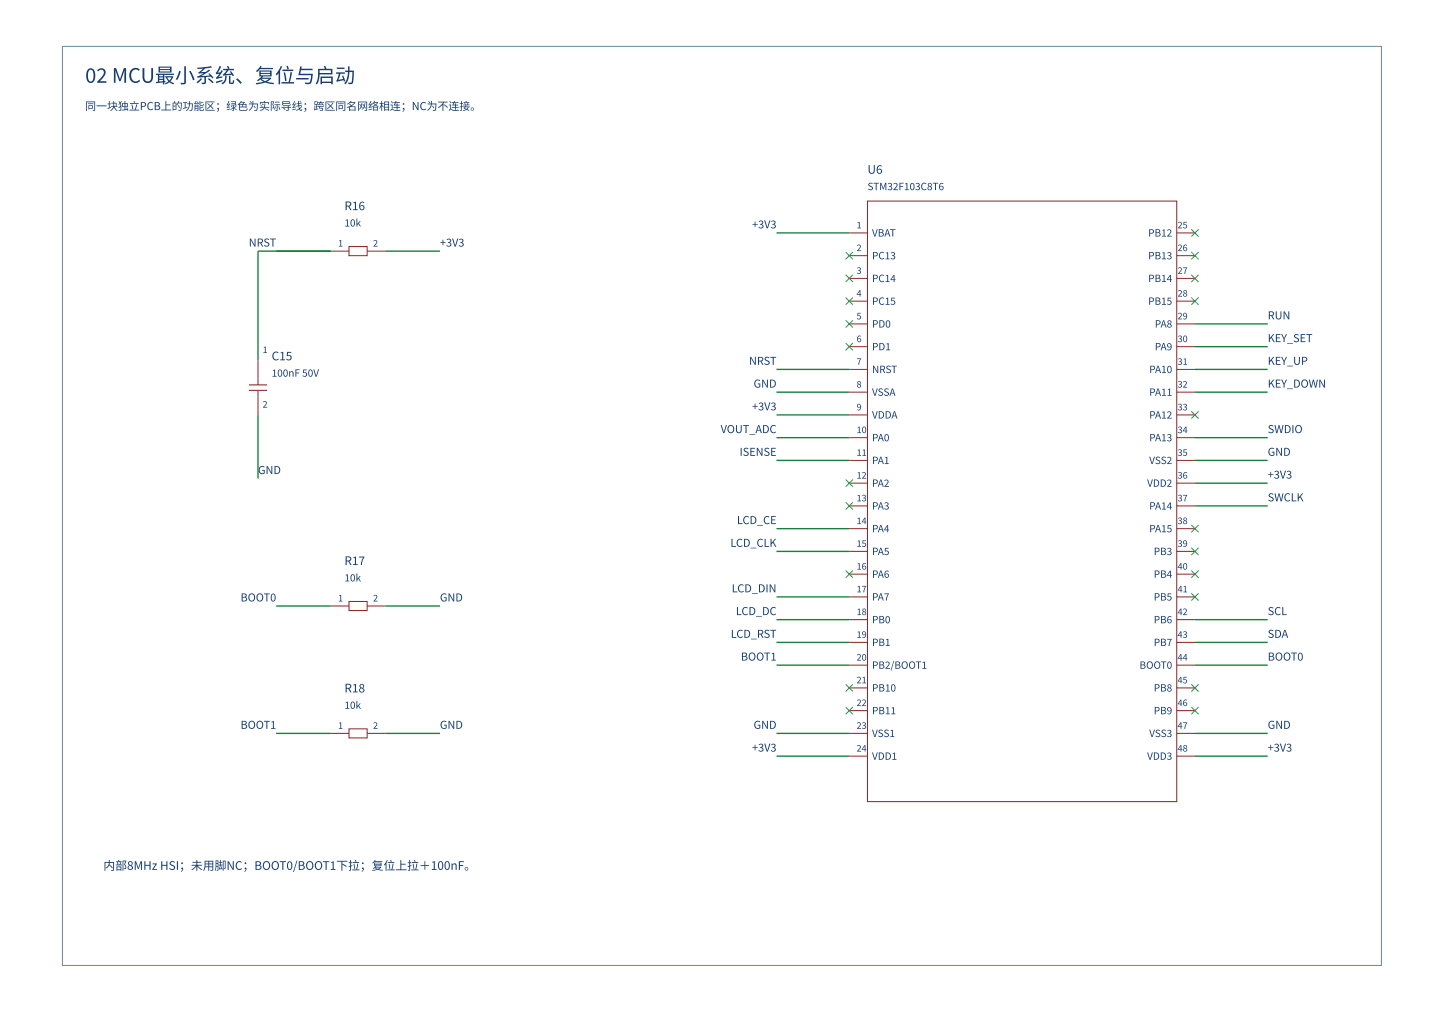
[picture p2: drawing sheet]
<svg xmlns="http://www.w3.org/2000/svg" width="420mm" height="297mm" viewBox="0 0 420 297" stroke-linecap="round" stroke-linejoin="round" font-family="sans-serif">
<path d="M18.2 13.5h383.8v267.3h-383.8z" fill="none" stroke="#6b879c" stroke-width=".29"/>
<g fill="none" stroke="#8b2323" stroke-width=".29">
<path d="M252.4 58.5h90v174.7h-90zM96.3 73.1h5.3M101.6 71.7h5.2v2.7h-5.2zM106.8 73.1h5.3M247.1 67.8h5.3M247.1 74.4h5.3M342.4 67.8h5.3M342.4 74.4h5.3M247.1 81h5.3M247.1 87.6h5.3M247.1 94.2h5.3M342.4 81h5.3"/>
<path d="M342.4 87.6h5.3M342.4 94.2h5.3M72.4 112h5.3M72.4 113.6h5.3M75.1 104.8v7.2M75.1 113.6v7.1M247.1 100.8h5.3M247.1 107.5h5.3M247.1 114.1h5.3M342.4 100.8h5.3M342.4 107.5h5.3M342.4 114.1h5.3"/>
<path d="M247.1 120.7h5.3M247.1 127.3h5.3M247.1 133.9h5.3M342.4 120.7h5.3M342.4 127.3h5.3M342.4 133.9h5.3M247.1 140.6h5.3M247.1 147.2h5.3M247.1 153.8h5.3M342.4 140.6h5.3M342.4 147.2h5.3M342.4 153.8h5.3"/>
<path d="M96.3 176.3h5.3M101.6 175h5.2v2.6h-5.2zM106.8 176.3h5.3M247.1 160.4h5.3M247.1 167h5.3M247.1 173.6h5.3M342.4 160.4h5.3M342.4 167h5.3M342.4 173.6h5.3M247.1 180.3h5.3M247.1 186.9h5.3M247.1 193.5h5.3"/>
<path d="M342.4 180.3h5.3M342.4 186.9h5.3M342.4 193.5h5.3M96.3 213.3h5.3M101.6 212h5.2v2.7h-5.2zM106.8 213.3h5.3M247.1 200.1h5.3M247.1 206.7h5.3M247.1 213.3h5.3M247.1 220h5.3M342.4 200.1h5.3M342.4 206.7h5.3"/>
<path d="M342.4 213.3h5.3M342.4 220h5.3"/>
</g>
<g fill="none" stroke="#3a3" stroke-width=".29">
<path d="M246.1 73.3l2.1 2.1M246.1 79.9l2.1 2.2M248.2 73.3l-2.1 2.1M248.2 79.9l-2.1 2.2M346.7 66.7l2.1 2.1M346.7 73.3l2.1 2.1M346.7 79.9l2.1 2.2M348.8 66.7l-2.1 2.1M348.8 73.3l-2.1 2.1M348.8 79.9l-2.1 2.2M246.1 86.6l2.1 2.1M246.1 93.2l2.1 2.1"/>
<path d="M246.1 99.8l2.1 2.1M248.2 86.6l-2.1 2.1M248.2 93.2l-2.1 2.1M248.2 99.8l-2.1 2.1M346.7 86.6l2.1 2.1M348.8 86.6l-2.1 2.1M346.7 119.6l2.1 2.2M348.8 119.6l-2.1 2.2M246.1 139.5l2.1 2.1M248.2 139.5l-2.1 2.1M246.1 146.1l2.1 2.1M248.2 146.1l-2.1 2.1"/>
<path d="M346.7 152.7l2.1 2.1M346.7 159.3l2.1 2.2M348.8 152.7l-2.1 2.1M348.8 159.3l-2.1 2.2M246.1 166l2.1 2.1M248.2 166l-2.1 2.1M346.7 166l2.1 2.1M346.7 172.6l2.1 2.1M348.8 166l-2.1 2.1M348.8 172.6l-2.1 2.1M246.1 199.1l2.1 2.1M248.2 199.1l-2.1 2.1"/>
<path d="M346.7 199.1l2.1 2.1M348.8 199.1l-2.1 2.1M246.1 205.7l2.1 2.1M248.2 205.7l-2.1 2.1M346.7 205.7l2.1 2.1M348.8 205.7l-2.1 2.1"/>
</g>
<g fill="none" stroke="#14803c" stroke-width=".4">
<path d="M96.3 73.1h-21.2v31.7M112.1 73.1h15.9M226 67.8h21.1M347.7 94.2h21.2M226 107.5h21.1M226 114.1h21.1M347.7 107.5h21.2M347.7 114.1h21.2M347.7 100.8h21.2M75.1 120.7v18.5M226 120.7h21.1M226 127.3h21.1"/>
<path d="M226 133.9h21.1M347.7 127.3h21.2M347.7 133.9h21.2M226 153.8h21.1M347.7 140.6h21.2M347.7 147.2h21.2M80.4 176.3h15.9M112.1 176.3h15.9M226 160.4h21.1M226 173.6h21.1M226 180.3h21.1M226 186.9h21.1"/>
<path d="M226 193.5h21.1M347.7 180.3h21.2M347.7 186.9h21.2M347.7 193.5h21.2M80.4 213.3h15.9M112.1 213.3h15.9M226 213.3h21.1M226 220h21.1M347.7 213.3h21.2M347.7 220h21.2"/>
</g>
<text font-size="5.8" fill="#173d70" x="24.8" y="24.1">02 MCU最小系统、复位与启动</text>
<g font-size="3.4" fill="#173d70">
<text x="252.4" y="50.6">U6</text>
<text x="100.2" y="61.1">R16</text>
<text x="79" y="104.8">C15</text>
<text x="100.2" y="164.4">R17</text>
<text x="100.2" y="201.4">R18</text>
<text x="30.1" y="253">内部8MHz HSI；未用脚NC；BOOT0/BOOT1下拉；复位上拉＋100nF。</text>
</g>
<g font-size="3.2" fill="#173d70">
<text x="24.8" y="32">同一块独立PCB上的功能区；绿色为实际导线；跨区同名网 络相连；NC为不连接。</text>
<text x="72.4" y="71.7">NRST</text>
<text x="128" y="71.7">+3V3</text>
<text x="218.8" y="66.4">+3V3</text>
<text x="368.9" y="92.9">RUN</text>
<text x="368.9" y="99.5">KEY_SET</text>
<text x="218" y="106.1">NRST</text>
<text x="368.9" y="106.1">KEY_UP</text>
<text x="219.3" y="112.8">GND</text>
<text x="368.9" y="112.8">KEY_DOWN</text>
<text x="218.8" y="119.4">+3V3</text>
<text x="209.7" y="126">VOUT_ADC</text>
<text x="368.9" y="126">SWDIO</text>
<text x="75.1" y="137.9">GND</text>
<text x="215.2" y="132.6">ISENSE</text>
<text x="368.9" y="132.6">GND</text>
<text x="368.9" y="139.2">+3V3</text>
<text x="368.9" y="145.8">SWCLK</text>
<text x="214.4" y="152.5">LCD_CE</text>
<text x="212.5" y="159.1">LCD_CLK</text>
<text x="212.9" y="172.3">LCD_DIN</text>
<text x="70" y="175">BOOT0</text>
<text x="128" y="175">GND</text>
<text x="214.1" y="178.9">LCD_DC</text>
<text x="368.9" y="178.9">SCL</text>
<text x="212.6" y="185.6">LCD_RST</text>
<text x="368.9" y="185.6">SDA</text>
<text x="215.6" y="192.2">BOOT1</text>
<text x="368.9" y="192.2">BOOT0</text>
<text x="70" y="212">BOOT1</text>
<text x="128" y="212">GND</text>
<text x="219.3" y="212">GND</text>
<text x="368.9" y="212">GND</text>
<text x="218.8" y="218.6">+3V3</text>
<text x="368.9" y="218.6">+3V3</text>
</g>
<g font-size="2.9" fill="#173d70">
<text x="252.4" y="55.3">STM32F103C8T6</text>
<text x="100.2" y="65.9">10k</text>
<text x="253.8" y="68.8">VBAT</text>
<text x="334.1" y="68.8">PB12</text>
<text x="253.8" y="75.4">PC13</text>
<text x="334.1" y="75.4">PB13</text>
<text x="253.8" y="82.1">PC14</text>
<text x="334.1" y="82.1">PB14</text>
<text x="253.8" y="88.7">PC15</text>
<text x="334.1" y="88.7">PB15</text>
<text x="253.8" y="95.3">PD0</text>
<text x="336" y="95.3">PA8</text>
<text x="253.8" y="101.9">PD1</text>
<text x="336" y="101.9">PA9</text>
<text x="79" y="109.6">100nF 50V</text>
<text x="253.8" y="108.5">NRST</text>
<text x="334.4" y="108.5">PA10</text>
<text x="253.8" y="115.1">VSSA</text>
<text x="334.4" y="115.1">PA11</text>
<text x="253.8" y="121.8">VDDA</text>
<text x="334.4" y="121.8">PA12</text>
<text x="253.8" y="128.4">PA0</text>
<text x="334.4" y="128.4">PA13</text>
<text x="253.8" y="135">PA1</text>
<text x="334.4" y="135">VSS2</text>
<text x="253.8" y="141.6">PA2</text>
<text x="333.8" y="141.6">VDD2</text>
<text x="253.8" y="148.2">PA3</text>
<text x="334.4" y="148.2">PA14</text>
<text x="253.8" y="154.8">PA4</text>
<text x="334.4" y="154.8">PA15</text>
<text x="253.8" y="161.5">PA5</text>
<text x="335.7" y="161.5">PB3</text>
<text x="100.2" y="169.1">10k</text>
<text x="253.8" y="168.1">PA6</text>
<text x="335.7" y="168.1">PB4</text>
<text x="253.8" y="174.7">PA7</text>
<text x="335.7" y="174.7">PB5</text>
<text x="253.8" y="181.3">PB0</text>
<text x="335.7" y="181.3">PB6</text>
<text x="253.8" y="187.9">PB1</text>
<text x="335.7" y="187.9">PB7</text>
<text x="253.8" y="194.6">PB2/BOOT1</text>
<text x="331.6" y="194.6">BOOT0</text>
<text x="253.8" y="201.2">PB10</text>
<text x="335.7" y="201.2">PB8</text>
<text x="100.2" y="206.2">10k</text>
<text x="253.8" y="207.8">PB11</text>
<text x="335.7" y="207.8">PB9</text>
<text x="253.8" y="214.4">VSS1</text>
<text x="334.4" y="214.4">VSS3</text>
<text x="253.8" y="221">VDD1</text>
<text x="333.8" y="221">VDD3</text>
</g>
<g font-size="2.6" fill="#173d70">
<text x="98.4" y="71.7">1</text>
<text x="108.5" y="71.7">2</text>
<text x="249.3" y="66.4">1</text>
<text x="342.7" y="66.4">25</text>
<text x="249.3" y="73.1">2</text>
<text x="342.7" y="73.1">26</text>
<text x="249.3" y="79.7">3</text>
<text x="342.7" y="79.7">27</text>
<text x="249.3" y="86.3">4</text>
<text x="342.7" y="86.3">28</text>
<text x="249.3" y="92.9">5</text>
<text x="342.7" y="92.9">29</text>
<text x="249.3" y="99.5">6</text>
<text x="342.7" y="99.5">30</text>
<text x="76.4" y="102.7">1</text>
<text x="249.3" y="106.1">7</text>
<text x="342.7" y="106.1">31</text>
<text x="249.3" y="112.8">8</text>
<text x="342.7" y="112.8">32</text>
<text x="76.4" y="118.6">2</text>
<text x="249.3" y="119.4">9</text>
<text x="342.7" y="119.4">33</text>
<text x="249.3" y="126">10</text>
<text x="342.7" y="126">34</text>
<text x="249.3" y="132.6">11</text>
<text x="342.7" y="132.6">35</text>
<text x="249.3" y="139.2">12</text>
<text x="342.7" y="139.2">36</text>
<text x="249.3" y="145.8">13</text>
<text x="342.7" y="145.8">37</text>
<text x="249.3" y="152.5">14</text>
<text x="342.7" y="152.5">38</text>
<text x="249.3" y="159.1">15</text>
<text x="342.7" y="159.1">39</text>
<text x="249.3" y="165.7">16</text>
<text x="342.7" y="165.7">40</text>
<text x="249.3" y="172.3">17</text>
<text x="342.7" y="172.3">41</text>
<text x="98.4" y="175">1</text>
<text x="108.5" y="175">2</text>
<text x="249.3" y="178.9">18</text>
<text x="342.7" y="178.9">42</text>
<text x="249.3" y="185.6">19</text>
<text x="342.7" y="185.6">43</text>
<text x="249.3" y="192.2">20</text>
<text x="342.7" y="192.2">44</text>
<text x="249.3" y="198.8">21</text>
<text x="342.7" y="198.8">45</text>
<text x="249.3" y="205.4">22</text>
<text x="342.7" y="205.4">46</text>
<text x="98.4" y="212">1</text>
<text x="108.5" y="212">2</text>
<text x="249.3" y="212">23</text>
<text x="342.7" y="212">47</text>
<text x="249.3" y="218.6">24</text>
<text x="342.7" y="218.6">48</text>
</g>
</svg>
